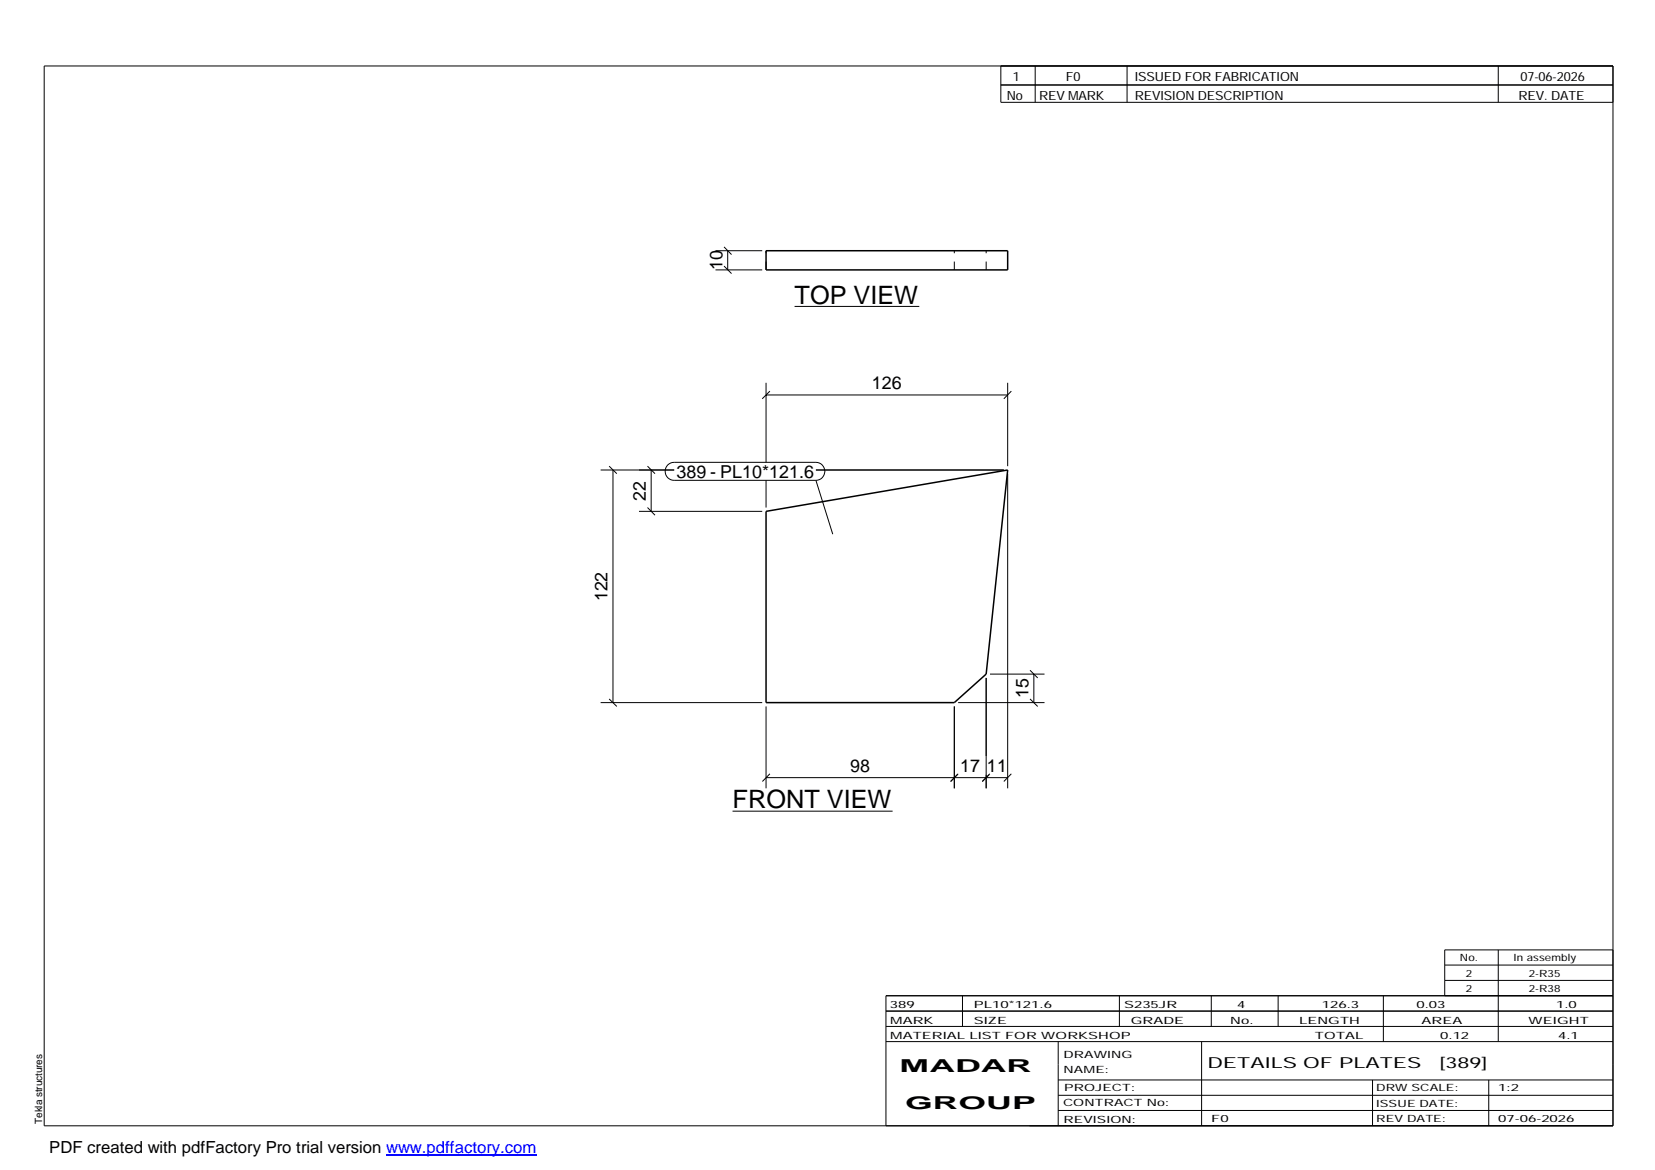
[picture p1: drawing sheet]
<svg xmlns="http://www.w3.org/2000/svg" width="420mm" height="297mm" viewBox="0 0 420 297" stroke-linecap="round" stroke-linejoin="round" font-family="sans-serif">
<path d="M194.5 63.7h61.3v4.8h-61.3zM194.5 129.8l61.3-10.5-5.4 51.8-8.1 7.3h-47.8z" fill="none" stroke="#000" stroke-width=".38"/>
<path d="M194.5 68.5v-4.8M242.3 68.5v-4.8M250.4 68.5v-4.8" fill="none" stroke="#000" stroke-width=".25" stroke-dasharray="2.1 2.1" stroke-linecap="butt"/>
<g fill="none" stroke="#000" stroke-width=".25">
<path d="M11.2 16.7h398.3v269.1h-398.3zM254.1 16.7v9.3h155.4M262.8 16.7v9.3M286.1 16.7v9.3M380.4 16.7v9.3M254.1 21.6h155.4M181.7 68.5h11.8M181.7 63.7h11.8M183.8 67.5l1.9 2M183.8 62.7l1.9 1.9M184.7 63.7v4.8M201.7 77.8h31.7"/>
<path d="M194.5 97.2v20.2M195.5 99.3l-2 1.9M255.8 97.2v21.1M256.8 99.3l-2 1.9M152.5 119.3h18.7M154.6 118.3l2 2M155.6 119.3v59.1M164.4 118.3l1.9 2M165.3 119.3v10.5M169.5 118.1l.8-.6 .9-.1h35.9a2.29 2.29 0 0 1 2.3 2.3 2.29 2.29 0 0 1-2.3 2.2h-35.9a2.3 2.3 0 0 1-2.2-1.4 2.3 2.3 0 0 1 .5-2.4zM194.5 100.3h61.3M207.1 119.3h47.7"/>
<path d="M162.2 129.8h31.3M164.4 128.8l1.9 2M194.5 121.9v6.9M207.1 121.9l4.3 13.7M255.8 120.3v79.8M152.5 178.4h41M154.6 177.4l2 2M194.5 179.4v20.7M242.3 179.4v20.7M243.2 178.4h22M250.4 172.1v28M251.3 171.1h13.9"/>
<path d="M261.5 177.4l1.9 2M261.5 170.2l1.9 1.9M262.5 171.1v7.3M194.5 197.4h61.3M195.5 196.5l-2 1.9M243.2 196.5l-1.9 1.9M251.3 196.5l-1.9 1.9 1.7-1.7M256.8 196.5l-2 1.9M186 205.9h40.6M224.9 256.7h184.6M244.3 252.8v7.8M284.2 252.8v7.8"/>
<path d="M307.5 252.8v7.8M324.5 252.8v7.8M351.2 252.8v11.6M366.8 245h42.7M366.8 248.9h42.7M380.4 241.2v23.2M409.5 241.2h-42.7v11.6M409.5 252.8h-184.6v33M224.9 264.4h184.6M224.9 260.6h184.6M268.6 264.4v21.4M268.6 274.2h140.9"/>
<path d="M268.6 278.1h140.9M305.1 264.4v21.4M348.4 274.2v11.6M378 274.2v11.6M268.6 281.9h140.9"/>
</g>
<path d="M98 293.3h38.2" fill="none" stroke="#00f" stroke-width=".3"/>
<g font-size="6.4">
<text x="201.7" y="77.1">TOP VIEW</text>
<text x="186" y="205.2">FRONT VIEW</text>
</g>
<g font-size="4.5">
<text x="183.4" y="68.6" transform="rotate(-90 183.4 68.6)">10</text>
<text x="221.4" y="98.9">126</text>
<text x="171.7" y="121.4">389 - PL10*121.6</text>
<text x="164" y="127.1" transform="rotate(-90 164 127.1)">22</text>
<text x="154.3" y="152.6" transform="rotate(-90 154.3 152.6)">122</text>
<text x="261.1" y="177.3" transform="rotate(-90 261.1 177.3)">15</text>
<text x="215.9" y="196">98</text>
<text x="243.8" y="196">17</text>
<text x="250.6" y="196">11</text>
<text x="228.4" y="272.3">MADAR</text>
<text x="229.8" y="281.6">GROUP</text>
</g>
<text font-size="4.2" x="12.5" y="292.7">PDF created with pdfFactory Pro trial version www.pdffactory.com</text>
<g font-size="3.9">
<text x="306.5" y="271.3">DETAILS OF PLATES</text>
<text x="365.4" y="271.3">[389]</text>
</g>
<g font-size="3.2">
<text x="257.1" y="20.5">1</text>
<text x="270.6" y="20.5">F0</text>
<text x="288.1" y="20.5">ISSUED FOR FABRICATION</text>
<text x="386" y="20.5">07-06-2026</text>
<text x="255.6" y="25.5">No</text>
<text x="263.8" y="25.5">REV MARK</text>
<text x="288.1" y="25.5">REVISION DESCRIPTION</text>
<text x="385.5" y="25.5">REV. DATE</text>
</g>
<g font-size="2.5">
<text x="370.6" y="244.1">No.</text>
<text x="384.3" y="244.1">In assembly</text>
<text x="372.1" y="247.9">2</text>
<text x="372.1" y="251.8">2</text>
<text x="388.1" y="247.9">2-R35</text>
<text x="388.1" y="251.8">2-R38</text>
<text x="225.9" y="255.9">389</text>
<text x="247.3" y="255.9">PL10*121.6</text>
<text x="285.4" y="255.9">S235JR</text>
<text x="314.1" y="255.9">4</text>
<text x="335.6" y="255.9">126.3</text>
<text x="359.6" y="255.9">0.03</text>
<text x="395.1" y="255.9">1.0</text>
<text x="226" y="263.7">MATERIAL LIST FOR WORKSHOP</text>
<text x="226" y="259.9">MARK</text>
<text x="247.2" y="259.9">SIZE</text>
<text x="287.1" y="259.9">GRADE</text>
<text x="312.3" y="259.9">No.</text>
<text x="329.8" y="259.9">LENGTH</text>
<text x="333.8" y="263.7">TOTAL</text>
<text x="360.9" y="259.9">AREA</text>
<text x="365.6" y="263.7">0.12</text>
<text x="388.1" y="259.9">WEIGHT</text>
<text x="395.6" y="263.7">4.1</text>
<text x="270" y="268.5">DRAWING</text>
<text x="270" y="272.5">NAME:</text>
<text x="269.9" y="280.9">CONTRACT No:</text>
<text x="270.2" y="277">PROJECT:</text>
<text x="349.4" y="277.1">DRW SCALE:</text>
<text x="349.4" y="281">ISSUE DATE:</text>
<text x="380.4" y="277.1">1:2</text>
<text x="10.7" y="285.4" transform="rotate(-90 10.7 285.4)">Tekla structures</text>
<text x="270" y="285">REVISION:</text>
<text x="307.5" y="284.8">F0</text>
<text x="349.4" y="284.8">REV DATE:</text>
<text x="380.4" y="284.8">07-06-2026</text>
</g>
</svg>
